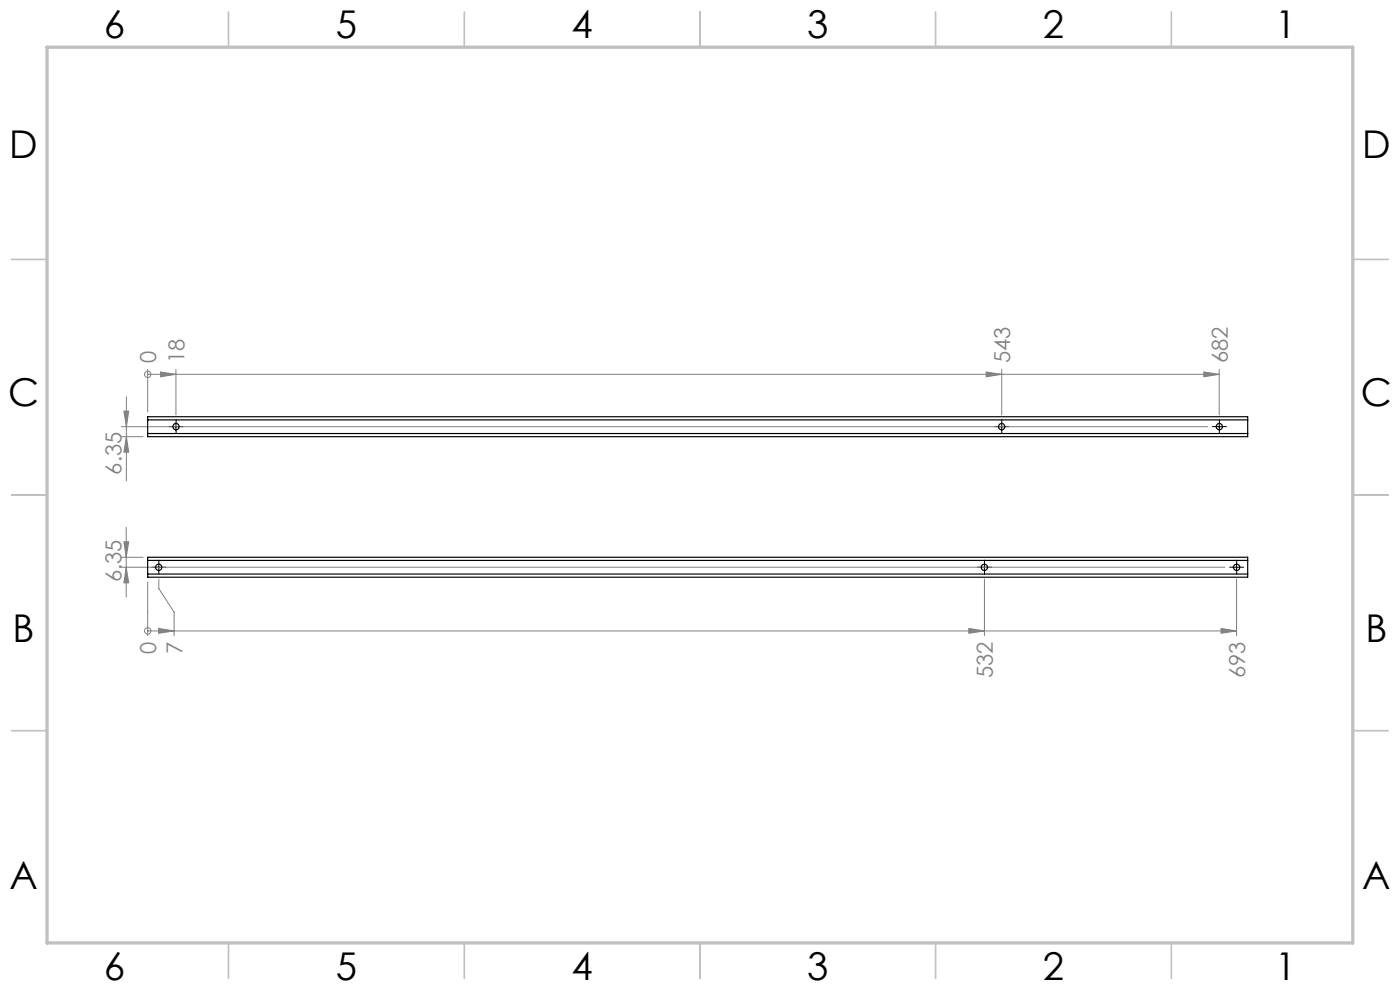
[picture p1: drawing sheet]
<svg xmlns="http://www.w3.org/2000/svg" width="297mm" height="210mm" viewBox="0 0 297 210" stroke-linecap="round" stroke-linejoin="round" font-family="sans-serif">
<g fill="none" stroke="#808080" stroke-width=".21">
<path d="M31.3 79.4h.1M31.3 78.4v9M31.3 79.4h227.4M34 78.9l3.3 .5-3.3 .5zM37.3 78.4v9.6M209.2 78.9l3.3 .5-3.3 .5zM212.5 78.4v9.6M255.4 78.9l3.3 .5-3.3 .5zM258.7 78.4v9.6M25.8 92.6h4.5M25.8 90.5h230.4M26.3 87.2h1l-.5 3.3z"/>
<path d="M26.8 84.2v17.8M26.8 92.6l.5 3.3h-1zM25.8 118.2h4.5M26.3 114.9h1l-.5 3.3zM26.8 111.9v14.8M25.8 120.3h234.1M26.8 120.3l.5 3.3h-1zM31.3 133.8h.1M31.3 123.5v11.4M31.3 133.8h231M33.7 133.3l3.2 .5-3.2 .5zM33.7 122.8v2l3.2 5v5.1"/>
<path d="M205.5 133.3l3.3 .5-3.3 .5zM208.8 122.8v12.1M259 133.3l3.3 .5-3.3 .5zM262.3 122.8v12.1"/>
<circle cx="31.4" cy="79.4" r=".68"/>
<circle cx="31.4" cy="133.8" r=".68"/>
</g>
<g fill="none" stroke="#000" stroke-width=".21" stroke-dasharray="15.2 1.3 1.3 1.3">
<path d="M36.5 90.5h-.6M37.4 89.7v-.7M37.4 91.3v.7M38.2 90.5h.7M211.7 90.5h-.7M212.5 89.7v-.7M212.5 91.3v.7M213.4 90.5h.6M257.9 90.5h-.7M258.7 89.7v-.7M258.7 91.3v.7M259.5 90.5h.7"/>
<path d="M33.7 119.5v-.7M208.9 119.5v-.7M262.4 119.5v-.7M32.9 120.3h-.7M33.7 121.2v.6M34.5 120.3h.7M208 120.3h-.6M208.9 121.2v.6M209.7 120.3h.7M261.5 120.3h-.6M262.4 121.2v.6M263.2 120.3h.7"/>
</g>
<path d="M36.5 90.5h1.7M37.3 89.7v1.6M211.7 90.5h1.6M212.5 89.7v1.6M257.8 90.5h1.7M258.7 89.7v1.6M33.7 119.5v1.7M208.8 119.5v1.7M262.3 119.5v1.7M32.8 120.3h1.7M208 120.3h1.7M261.5 120.3h1.7" fill="none" stroke="#000" stroke-width=".21"/>
<g fill="none" stroke="#c0c0c0" stroke-width=".35">
<path d="M48.5 2.5v7.5M98.5 2.5v7.5M148.5 2.5v7.5M198.5 2.5v7.5M248.5 2.5v7.5M2.5 55h7.5M287 55h7.5M2.5 105h7.5M287 105h7.5M2.5 155h7.5M287 155h7.5M48.5 200v7.5"/>
<path d="M98.5 200v7.5M148.5 200v7.5M198.5 200v7.5M248.5 200v7.5"/>
</g>
<path d="M10 10h277v190h-277z" fill="none" stroke="#c0c0c0" stroke-width=".7"/>
<g fill="#808080">
<path d="M34 78.9l3.3 .5-3.3 .5zM209.2 78.9l3.3 .5-3.3 .5zM255.4 78.9l3.3 .5-3.3 .5zM33.7 133.3l3.2 .5-3.2 .5zM205.5 133.3l3.3 .5-3.3 .5zM259 133.3l3.3 .5-3.3 .5z"/>
<path d="M26.8 92.6l.5 3.3h-1zM26.3 87.2h1l-.5 3.3z"/>
<path d="M26.3 114.9h1l-.5 3.3zM26.8 120.3l.5 3.3h-1z"/>
</g>
<g fill="none" stroke="#000" stroke-width=".25">
<path d="M31.3 92v.6h233.4v-.6M31.3 89.1v-.7h233.4v.7M31.3 92h233.4M31.3 89.1v2.9M31.3 89.1h233.4M264.7 89.1v2.9M31.3 118.9v-.7h233.4v.7M31.3 118.9v2.9M31.3 118.9h233.4M264.7 118.9v2.9M31.3 121.8v.6h233.4v-.6M31.3 121.8h233.4"/>
<circle cx="37.4" cy="90.5" r=".67"/>
<circle cx="212.5" cy="90.5" r=".67"/>
<circle cx="258.7" cy="90.5" r=".67"/>
<circle cx="33.7" cy="120.3" r=".67"/>
<circle cx="208.8" cy="120.3" r=".67"/>
<circle cx="262.3" cy="120.3" r=".67"/>
</g>
<g font-size="8.1">
<text x="22" y="8">6</text>
<text x="71.2" y="8">5</text>
<text x="121.2" y="8">4</text>
<text x="171.3" y="8">3</text>
<text x="221.3" y="8">2</text>
<text x="270.5" y="8">1</text>
<text x="2" y="33.6">D</text>
<text x="289" y="33.6">D</text>
<text x="1.7" y="86.1">C</text>
<text x="288.7" y="86.1">C</text>
<text x="2.7" y="136.1">B</text>
<text x="289.7" y="136.1">B</text>
<text x="2" y="188.6">A</text>
<text x="289" y="188.6">A</text>
<text x="22" y="208">6</text>
<text x="71.2" y="208">5</text>
<text x="121.2" y="208">4</text>
<text x="171.3" y="208">3</text>
<text x="221.3" y="208">2</text>
<text x="270.5" y="208">1</text>
</g>
<g font-size="4.7" fill="#808080">
<text x="33.1" y="77.1" transform="rotate(-90 33.1 77.1)">0</text>
<text x="39.1" y="77.1" transform="rotate(-90 39.1 77.1)">18</text>
<text x="214.3" y="77.1" transform="rotate(-90 214.3 77.1)">543</text>
<text x="260.5" y="77.1" transform="rotate(-90 260.5 77.1)">682</text>
<text x="25.8" y="100.7" transform="rotate(-90 25.8 100.7)">6.35</text>
<text x="25.8" y="123.5" transform="rotate(-90 25.8 123.5)">6.35</text>
<text x="33.1" y="138.7" transform="rotate(-90 33.1 138.7)">0</text>
<text x="38.7" y="138.7" transform="rotate(-90 38.7 138.7)">7</text>
<text x="210.6" y="143.9" transform="rotate(-90 210.6 143.9)">532</text>
<text x="264.1" y="143.9" transform="rotate(-90 264.1 143.9)">693</text>
</g>
</svg>
